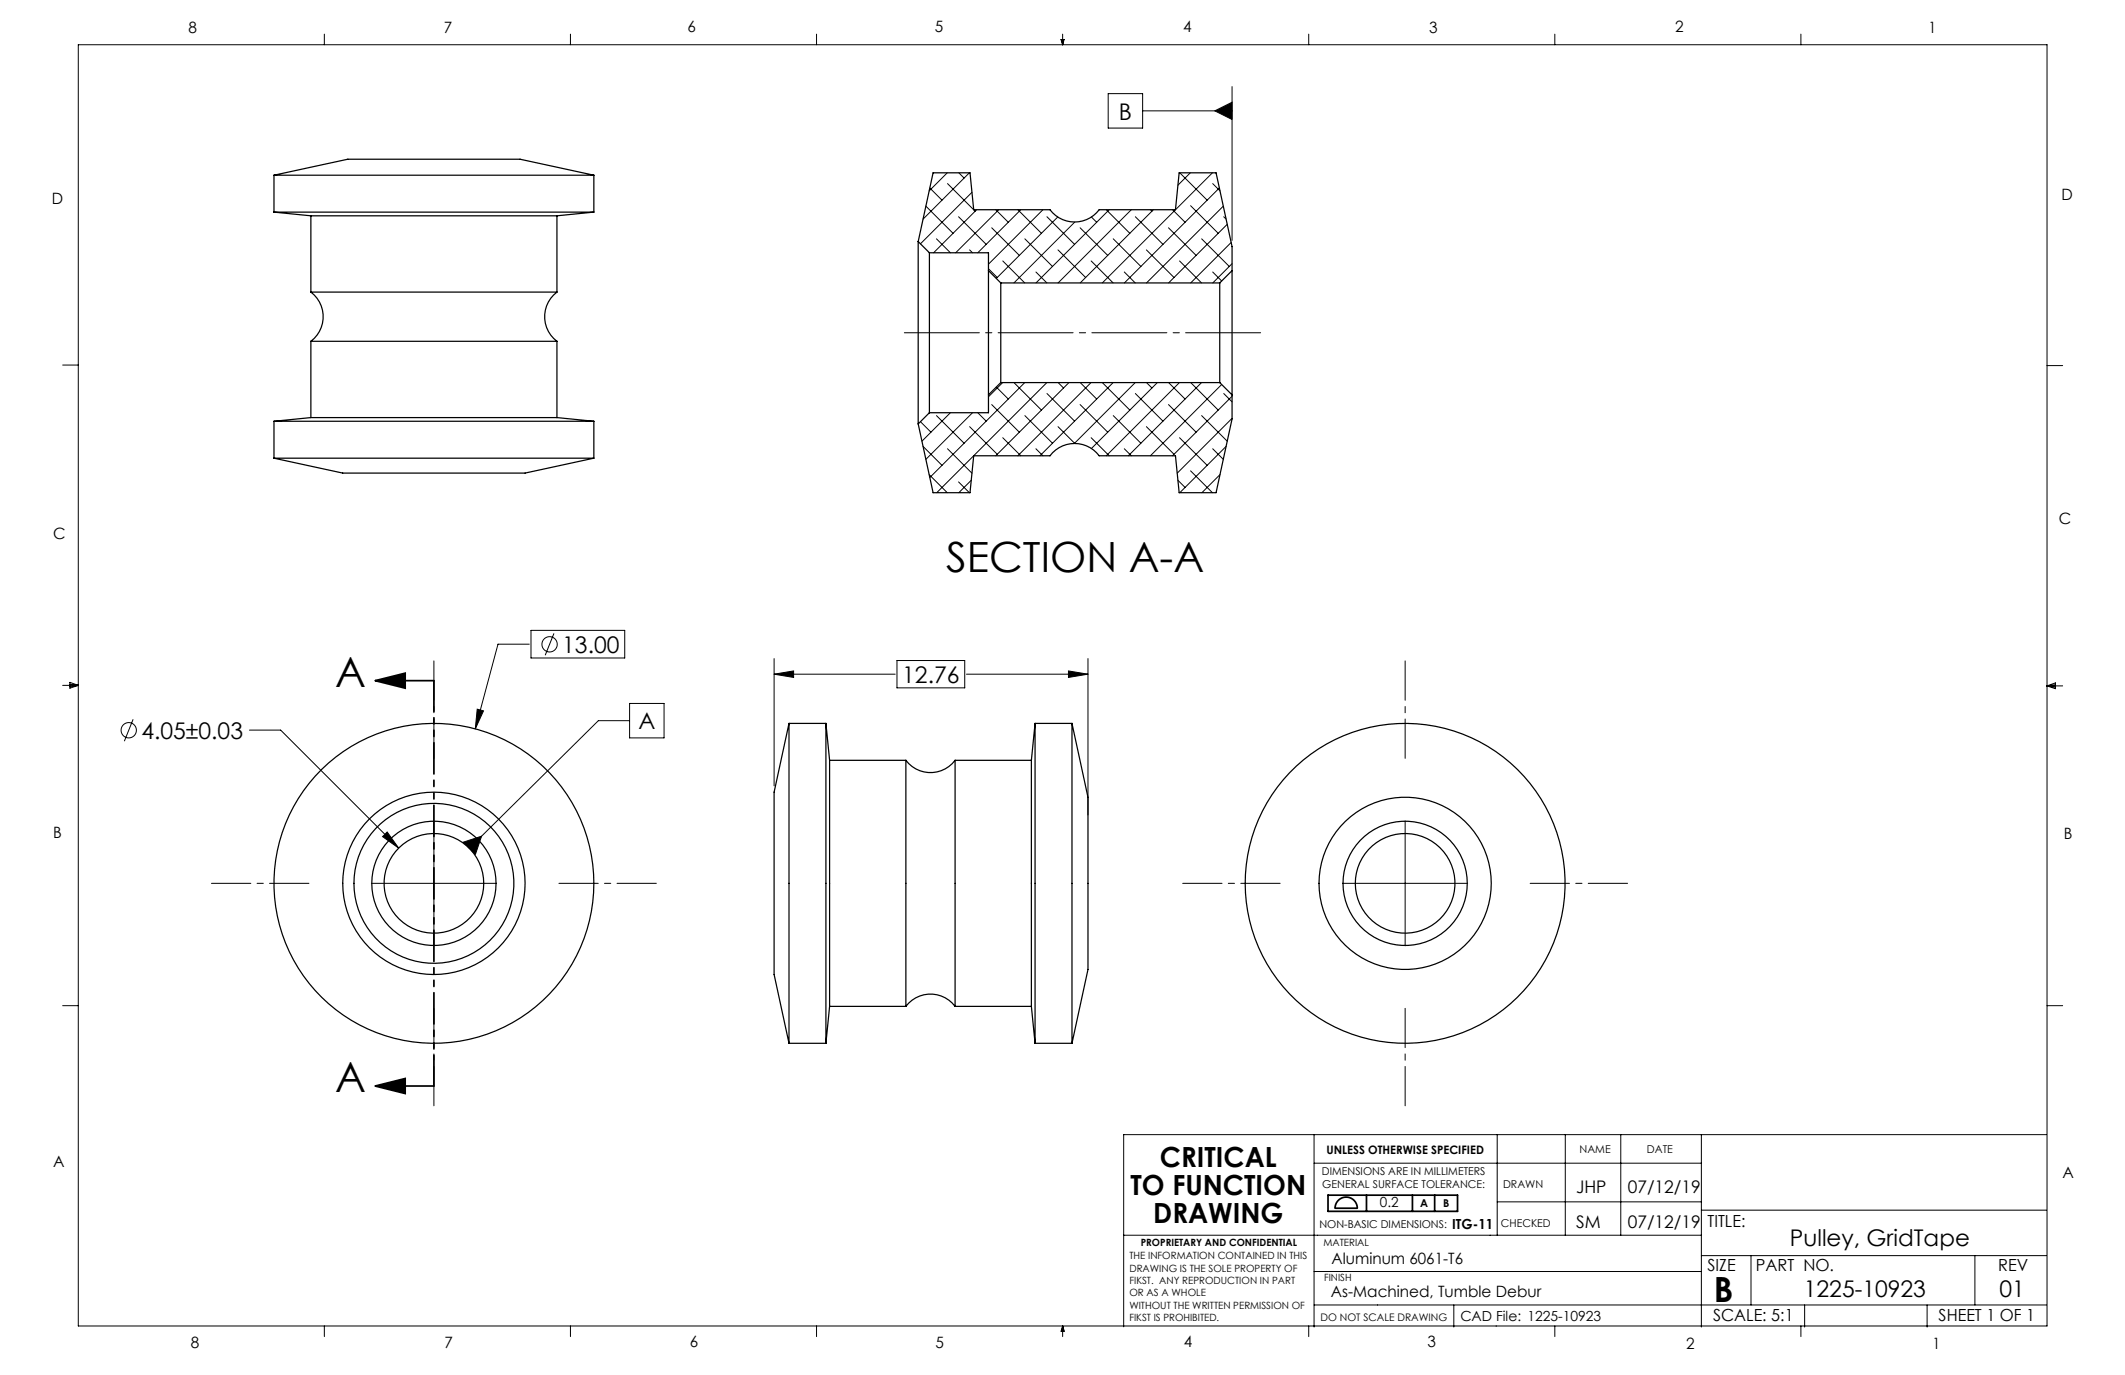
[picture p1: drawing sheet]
<svg xmlns="http://www.w3.org/2000/svg" width="432mm" height="279mm" viewBox="0 0 432 279" stroke-linecap="round" stroke-linejoin="round" font-family="sans-serif">
<path d="M76.2 138.3h12M76.2 138.3l6.1-1.5v3zM76.2 220.7h12M76.2 220.7l6.1-1.5v3zM269.9 242.9h26.3v3.2h-26.3zM271.9 244a2.26 2.26 0 0 1 2.5-.6 2.26 2.26 0 0 1 1.4 2.1h-4.5a2.26 2.26 0 0 1 .6-1.5zM277.7 242.9v3.2M287 242.9v3.2M291.5 242.9v3.2" fill="none" stroke="#000" stroke-width=".35"/>
<g fill="none" stroke="#000" stroke-width=".2">
<path d="M15.9 9.1h400.1v260.3h-400.1zM65.9 6.9v2.2M115.9 6.9v2.2M165.9 6.9v2.2M215.6 8h.6l-.3 1.1zM215.7 8l.2 1.1M215.9 6.9v2.2M216 8l-.1 1.1M225.2 19h7v7h-7zM250.4 17.6v31.2M265.9 6.9v2.2M315.9 6.9v2.2"/>
<path d="M365.9 6.9v2.2M188.9 38.2l2.5 2.5M192.5 35.1l-3.7 3.7M192.5 37.3l5.6 5.6M194.8 35.1l1.1 1.1M197 35.1l-9.4 9.4M197.5 39.1l-10.5 10.4M232.2 22.5h18.2M239.7 35.1l5.6 5.6M241.9 35.1l-2.5 2.5M246.4 35.1l-22.4 22.4M246.4 37.3l1.5 1.5"/>
<path d="M246.9 22.5l3.5-1.7v3.5zM247.8 38.2l-19.3 19.3M188.1 41.9l5.6 5.5M190.3 48.5l2.8 2.9M194.8 44l5.6 5.7M197 50.8l.6 .6M198.5 42.6l-8.8 8.8M200.9 54.6l1.7 1.8M201.5 46.3l5.6 5.6M202.3 42.6l2.6 2.6M202.9 42.6l-8.7 8.8M203.8 53l4.4 4.5"/>
<path d="M206.8 42.6l4.8 4.8M207.4 42.6l-8.7 8.8M208.3 48.5l5.6 5.6M210.5 55.3l2.2 2.2M211.9 42.6l-11 11.1M212.7 44l5.7 5.7M214.9 44.1l-12.5 12.5M215 50.8l5.6 5.6M218.4 45.1l-12.4 12.4M219.5 46.3l5.6 5.6M221.7 53l4.5 4.5M221.8 44.1l1 1.1"/>
<path d="M224.8 42.6l4.8 4.8M225.4 42.6l-14.9 14.9M226.2 48.5l5.6 5.6M228.5 55.3l2.2 2.2M229.9 42.6l-14.9 14.9M230.7 44l5.6 5.7M232.9 50.8l5.7 5.6M233.8 42.6l.3 .3M234.4 42.6l-14.9 14.9M237.4 46.3l5.7 5.6M238.3 42.6l2.5 2.6M239.7 53l4.5 4.5"/>
<path d="M241.9 41.8l5.6 5.6M244.2 48.5l5.6 5.6M246.4 55.3l1.8 1.8M248.6 41.9l-15.6 15.6M248.7 44l.4 .5M249.4 45.6l-11.9 11.9M250.2 49.3l-8.2 8.2M250.4 53.6l-4 3.9M12.7 74.2h3.2M202.4 78.6l2.5 2.5M203.7 77.7l-2.8 2.9M206 77.7l5.6 5.6"/>
<path d="M208.2 77.7l-19.3 19.3M212.7 77.7l-22.4 22.4M212.7 80l5.7 5.6M215 77.7l1.1 1.1M217.2 77.7l-14.9 14.9M219.5 77.7l3.3 3.4M221.7 77.7l-14.9 14.9M224 77.7l5.6 5.6M226.2 77.7l-14.9 14.9M230.7 77.7l-12.4 12.4M230.7 80l5.6 5.6M233 77.7l1.1 1.1"/>
<path d="M235.2 77.7l-13.4 13.4M237.5 77.7l3.3 3.4M239.7 77.7l-14.9 14.9M242 77.7l5.5 5.6M244.2 77.7l-14.9 14.9M248.2 78.1l-14.4 14.5M248.7 80l1.7 1.7M416 74.3h3.1M187 85.7l2.2 2.1M187.6 90.7l3.8 3.9M188.8 96.4l3.7 3.7M190.3 84.5l5.6 5.6"/>
<path d="M192.5 91.2l5 5M193.1 83.9l-5.8 5.8M194.8 97.9l2.2 2.2M197 86.7l5.6 5.6M197.4 97.6l-2.6 2.5M197.6 83.9l-9.5 9.4M198.7 83.9l1.7 1.7M201.5 82.2l5.6 5.6M203.8 88.9l3.6 3.7M208.3 84.5l5.6 5.6M210.5 91.2l1.4 1.4M215 86.7l3.4 3.4"/>
<path d="M219.5 82.2l5.6 5.6M221.7 88.9l3.7 3.7M226.2 84.5l5.6 5.6M228.5 91.2l1.4 1.4M232.9 86.7l5.7 5.6M237.4 82.2l5.7 5.6M239.4 97.6l1.4 1.4M239.7 88.9l5.6 5.7M241.9 95.7l4.5 4.4M244.2 84.5l5.2 5.2M246.4 91.2l2.2 2.1M247.9 96.4l-3.7 3.7"/>
<path d="M249.1 90.7l-9.4 9.4M250.4 80.5l-12.1 12.1M250.4 85l-11.2 11.2M12.7 139.3h3.2M14.2 139l1.7 .3M14.2 138.7l1.7 .6-1.7 .5zM15.9 139.3l-1.7 .2M107.5 130.9h-6.3l-4.6 17.2M107.9 128.1h19v5.6h-19zM112.6 128.7l-1.8 4.4M157.3 133.8v25.9M157.3 137h24.6"/>
<path d="M157.3 137l4-.7v1.4zM182.3 134.2h13.7v5.6h-13.7zM196.4 137h24.7M217.1 136.3l4 .7-4 .7zM221.1 133.8v31.8M416 139.4h3.1M416 139.4l1.7-.6v1.1zM416 139.4l1.7 .2M417.7 139.1l-1.7 .3M27 146.2l-1.7 4.4M50.7 148.4h6.3l24 23.9M97 144.1l1.2 .3-1.6 3.7z"/>
<path d="M127.9 146.4h-6.3l-26.2 26M127.9 142.9h7v7h-7zM75.5 179.5h25.4M78.7 169.1l2.3 3.2-3.3-2.3zM88.2 166.8v25.4M94.1 171.1l3.8-1.2-1.3 3.7zM272.8 179.5h25.4M285.5 166.8v25.4M12.7 204.4h3.2M416 204.4h3.1M267 230.6v39.1M267 236.4h78.7"/>
<path d="M304.2 230.6v20.4M318.1 230.6v20.4M329.3 230.6v20.4M345.7 230.6v39.1M415.8 230.6h-187.5v39M228.3 251h117.5M267 258.4h78.7M304.2 244.2h41.5M345.7 255.1h70.1M345.7 245.9h70.1M355.8 255.1v10.1M401.3 255.1v10.1"/>
<path d="M65.9 269.4v2.2M115.9 269.4v2.2M165.9 269.4v2.2M215.9 269.4v2.2M215.9 269.4l.4 1.1h-.7zM215.9 269.4l.2 1.1M215.9 269.4l-.1 1.1M265.9 269.4v2.2M267 265.2h148.8M295.4 265.2v4.5M304 269.4v.1M315.9 269.4v2.2"/>
<path d="M365.9 269.4v2.2M366.7 265.2v4.5M391.6 265.2v4.5"/>
<circle cx="111.7" cy="130.9" r="1.56"/>
<circle cx="26.2" cy="148.4" r="1.56"/>
</g>
<path d="M256.9 67.6h-73.9" fill="none" stroke="#000" stroke-width=".2" stroke-dasharray="15.2 1.3 1.3 1.3" stroke-dashoffset="-.8"/>
<path d="M88.2 154.1v-19.8M285.5 154.1v-19.8M62.8 179.5h-19.8M113.6 179.5h19.8M260.1 179.5h-19.8M310.9 179.5h19.8M88.2 204.9v19.8M285.5 204.9v19.8" fill="none" stroke="#000" stroke-width=".2" stroke-dasharray="15.2 1.3 1.3 1.3" stroke-dashoffset="7.2"/>
<path d="M88.2 138.3v82.4" fill="none" stroke="#000" stroke-width=".35" stroke-dasharray="6.3 1.3 1.3 1.3 1.3 1.3" stroke-dashoffset=".1"/>
<g fill="#000">
<path d="M76.2 138.3l6.1-1.5v3zM76.2 220.7l6.1-1.5v3z"/>
<path d="M97 144.1l-.4 4 1.6-3.7zM78.7 169.1l-1 .9 3.3 2.3zM157.3 137l4-.7v1.4zM217.1 136.3l4 .7-4 .7z"/>
<path d="M94.1 171.1l3.8-1.2-1.3 3.7zM246.9 22.5l3.5 1.8v-3.5z"/>
</g>
<g fill="none" stroke="#000" stroke-width=".25">
<path d="M55.7 35.6l15-3.2h35l15 3.2M55.7 35.6h65M55.7 35.6v7.5M120.7 35.6v7.5M55.7 43.1h65M55.7 43.1l7.5 .8M63.2 59.4a6.3 6.3 0 0 1 0 10M63.2 43.9h50M63.2 59.4h50M63.2 43.9v15.5M113.2 59.4a6.3 6.3 0 0 0 0 10M113.2 43.9v15.5"/>
<path d="M120.7 43.1l-7.5 .8M186.6 49.1l3-14h7.5l.8 7.5h15.5a6.2 6.2 0 0 0 10 0h15.5l.7-7.5h7.5l3.3 15v4.9M186.6 49.1v37M186.6 49.1l2.3 2.3M188.9 51.4v32.5M188.9 51.4h12v3.6M200.9 55v25.2M200.9 55l2.5 2.5M203.4 57.5v20.2M203.4 57.5h44.5M247.9 57.5v20.2M250.4 55v25.2"/>
<path d="M250.4 55l-2.5 2.5M63.2 69.4h50M63.2 69.4v15.5M113.2 69.4v15.5M203.4 77.7l-2.5 2.5M203.4 77.7h44.5M247.9 77.7l2.5 2.5M55.7 85.6h65M55.7 93.1h65M55.7 93.1l13.9 3h37.1l14-3M55.7 85.6v7.5M63.2 84.9h50"/>
<path d="M63.2 84.9l-7.5 .7M113.2 84.9l7.5 .7M120.7 85.6v7.5M188.9 83.9l-2.3 2.2M200.9 80.2v3.7h-12M250.4 80.2v4.9l-3.3 15h-7.5l-.7-7.5h-15.5a6.3 6.3 0 0 0-10 0h-15.5l-.8 7.5h-7.5l-3-14M160.3 147v65M160.3 147l-3 14v37l3 14M160.3 147h7.5M167.8 147v65M167.8 147l.8 7.5M168.6 154.5v50"/>
<path d="M168.6 154.5h15.5M184.1 154.5a6.3 6.3 0 0 0 10 0M184.1 154.5v50M194.1 154.5v50M194.1 154.5h15.5M209.6 154.5v50M210.3 147v65M210.3 147h7.5M210.3 147l-.7 7.5M217.8 147l3.3 15v35l-3.3 15M217.8 147v65M160.3 212h7.5"/>
<path d="M168.6 204.5l-.8 7.5M168.6 204.5h15.5M184.1 204.5a6.3 6.3 0 0 1 10 0M194.1 204.5h15.5M209.6 204.5l.7 7.5M210.3 212h7.5"/>
<circle cx="88.2" cy="179.5" r="18.5"/>
<circle cx="88.2" cy="179.5" r="12.6"/>
<circle cx="88.2" cy="179.5" r="32.5"/>
<circle cx="88.2" cy="179.5" r="10.1"/>
<circle cx="88.2" cy="179.5" r="16.3"/>
<circle cx="285.5" cy="179.5" r="17.5"/>
<circle cx="285.5" cy="179.5" r="32.5"/>
<circle cx="285.5" cy="179.5" r="12.6"/>
<circle cx="285.5" cy="179.5" r="10.1"/>
</g>
<g font-size="8.5">
<text x="192.2" y="116.2">SECTION A-A</text>
<text x="68.1" y="139.5">A</text>
<text x="68.1" y="221.9">A</text>
</g>
<text font-size="7.1" x="348.2" y="264.6">B</text>
<g font-size="5.6">
<text x="235.7" y="237.2">CRITICAL</text>
<text x="229.7" y="242.8">TO FUNCTION</text>
<text x="234.3" y="248.5">DRAWING</text>
</g>
<g font-size="4.7">
<text x="227.3" y="24.3">B</text>
<text x="114.2" y="132.6">13.00</text>
<text x="183.3" y="138.8">12.76</text>
<text x="129.7" y="148.2">A</text>
<text x="28.7" y="150.1">4.05±0.03</text>
<text x="363.7" y="253.2">Pulley, GridTape</text>
<text x="366.5" y="263.5">1225-10923</text>
<text x="406.3" y="263.5">01</text>
</g>
<g font-size="3.5">
<text x="320.3" y="242.5">JHP</text>
<text x="330.8" y="242.5">07/12/19</text>
<text x="320.3" y="249.4">SM</text>
<text x="330.8" y="249.4">07/12/19</text>
</g>
<g font-size="3.4">
<text x="347" y="249.4">TITLE:</text>
<text x="347" y="258.2">SIZE</text>
<text x="356.8" y="258.2">PART NO.</text>
<text x="406" y="258.2">REV</text>
<text x="348.1" y="268.5">SCALE: 5:1</text>
<text x="393.9" y="268.5">SHEET 1 OF 1</text>
</g>
<g font-size="3.2">
<text x="38.3" y="6.7">8</text>
<text x="90.2" y="6.7">7</text>
<text x="139.7" y="6.5">6</text>
<text x="190" y="6.5">5</text>
<text x="240.4" y="6.6">4</text>
<text x="290.4" y="6.7">3</text>
<text x="340.4" y="6.5">2</text>
<text x="391.9" y="6.7">1</text>
<text x="10.6" y="41.4">D</text>
<text x="418.9" y="40.7">D</text>
<text x="418.4" y="106.4">C</text>
<text x="10.8" y="109.5">C</text>
<text x="10.8" y="170.2">B</text>
<text x="419.4" y="170.6">B</text>
<text x="10.8" y="237.2">A</text>
<text x="419.1" y="239.3">A</text>
<text x="270.6" y="256.8">Aluminum 6061-T6</text>
<text x="270.4" y="263.5">As-Machined, Tumble Debur</text>
<text x="38.8" y="273.8">8</text>
<text x="90.4" y="273.8">7</text>
<text x="140.2" y="273.8">6</text>
<text x="190.1" y="273.9">5</text>
<text x="240.5" y="273.8">4</text>
<text x="290" y="273.8">3</text>
<text x="342.6" y="274.1">2</text>
<text x="392.7" y="274.1">1</text>
</g>
<g font-size="2.8">
<text x="280.4" y="245.3">0.2</text>
<text x="295.1" y="249.8">ITG-11</text>
<text x="296.7" y="268.5">CAD File: 1225-10923</text>
</g>
<text font-size="2.4" x="269.5" y="234.4">UNLESS OTHERWISE SPECIFIED</text>
<g font-size="2.2">
<text x="268.6" y="238.8">DIMENSIONS ARE IN MILLIMETERS</text>
<text x="321" y="234.2">NAME</text>
<text x="334.7" y="234.2">DATE</text>
<text x="268.7" y="241.4">GENERAL SURFACE TOLERANCE:</text>
<text x="288.6" y="245.3">A</text>
<text x="293.3" y="245.3">B</text>
<text x="305.4" y="241.4">DRAWN</text>
<text x="268.1" y="249.5">NON-BASIC DIMENSIONS:</text>
<text x="305" y="249.4">CHECKED</text>
</g>
<text font-size="2.1" x="268.3" y="268.5">DO NOT SCALE DRAWING</text>
<g font-size="2">
<text x="229.5" y="255.9">THE INFORMATION CONTAINED IN THIS</text>
<text x="231.8" y="253.1">PROPRIETARY AND CONFIDENTIAL</text>
<text x="268.9" y="253.1">MATERIAL</text>
<text x="229.5" y="258.4">DRAWING IS THE SOLE PROPERTY OF</text>
<text x="229.5" y="260.9">FIKST. ANY REPRODUCTION IN PART</text>
<text x="229.5" y="263.4">OR AS A WHOLE</text>
<text x="269.1" y="260.3">FINISH</text>
<text x="229.5" y="266">WITHOUT THE WRITTEN PERMISSION OF</text>
<text x="229.5" y="268.5">FIKST IS PROHIBITED.</text>
</g>
</svg>
